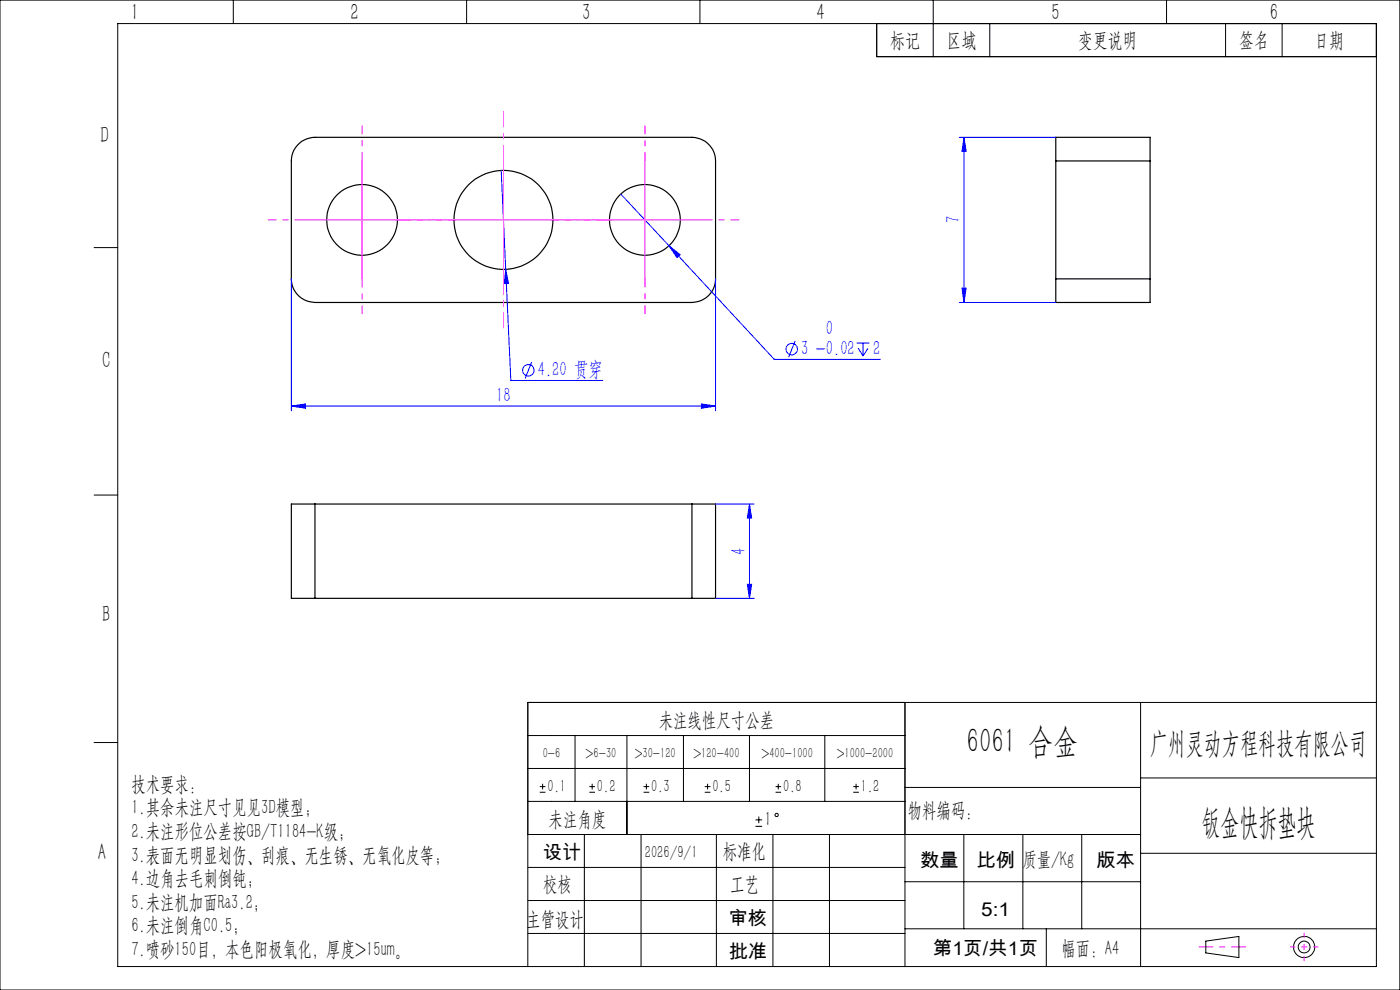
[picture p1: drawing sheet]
<svg xmlns="http://www.w3.org/2000/svg" width="297mm" height="210mm" viewBox="0 0 297 210" stroke-linecap="round" stroke-linejoin="round" font-family="sans-serif">
<g fill="none" stroke="#000" stroke-width=".25">
<path d="M63.1 30.8a5.2 5.2 0 0 1 3.7-1.7h80a5 5 0 0 1 5 5v25.1a5 5 0 0 1-5 5h-80a5 5 0 0 1-5-5v-25.1l.3-1.7zM224 34.1v-5h20v5M224 34.1h20M224 34.1v25.1M244 34.1v25.1M224 59.2v5h20v-5M224 59.2h20M66.8 106.9h-5v20h5M66.8 106.9v20M66.8 106.9h80M146.8 106.9h5v20h-5M146.8 106.9v20"/>
<path d="M66.8 126.9h80"/>
<circle cx="76.8" cy="46.6" r="7.5"/>
<circle cx="106.8" cy="46.6" r="10.5"/>
<circle cx="136.8" cy="46.6" r="7.5"/>
</g>
<g fill="none" stroke="#00f" stroke-width=".21">
<path d="M106.3 36.2l2.1 44.5h19.5M203.5 29.1h20.5M204.5 29.1v35.1M204.5 29.1l.5 3h-.9zM61.8 59.2v27.9M107.3 57.1l.6 3h-.9zM131.7 41.2l10.2 10.9M141.9 52.1l2.4 1.9-.7 .6zM141.9 52.1l22.4 24.1h22.5M151.8 59.2v27.9M112.8 76.8l-1.4 3.5M168.7 72.3l-1.4 3.5"/>
<path d="M181.7 72.8h2.8M182.1 73.9l1 1.6M183.1 72.8v2.7M184.1 73.9l-1 1.6M203.5 64.2h20.5M204.1 61.1h.9l-.5 3.1zM61.8 86.1l3-.4v.9zM61.8 86.1h90M148.8 85.7l3 .4-3 .5zM151.8 106.9h8.2M159 106.9v20M159 106.9l.5 3h-1z"/>
<path d="M151.8 126.9h8.2M158.5 123.9h1l-.5 3z"/>
<circle cx="112.1" cy="78.5" r="1.21"/>
<circle cx="168" cy="74.1" r="1.21"/>
</g>
<g fill="none" stroke="#000" stroke-width=".21">
<path d="M0 0h297v210h-297zM25 5h267v200h-267zM49.5 0v5M99 0v5M148.5 0v5M186 5v7h106M198 0v12M210 5v7M247.5 0v5M260 5v7M272 5v7M20 52.5h5"/>
<path d="M20 105h5M20 157.5h5M112 156h80M122 156v14M133 156v21M145 156v14M159 156v14M175 156v14M192 149v56M242 149v56M292 149h-180v56M112 177h130"/>
<path d="M112 163h80M112 170h80M114.5 168.1h1.2M114.5 166.9h1.2M115.1 166.3v1.2M124 177v28M125 168.1h1.2M125 166.9h1.2M125.6 166.3v1.2M136 177v28M136.5 168.1h1.2M136.5 166.9h1.2"/>
<path d="M137.1 166.3v1.2M149.5 168.1h1.2M149.5 166.9h1.2M150.1 166.3v1.2M152 177v28M160.3 175.3h1.4M160.3 173.9h1.4M161 173.2v1.4M164 177v28M164.5 168.1h1.2M164.5 166.9h1.2M165.1 166.3v1.2"/>
<path d="M176 177v28M181 168.1h1.2M181 166.9h1.2M181.6 166.3v1.2M192 167h50M204.5 177v20M217 177v20M229.5 177v20M242 165h50M112 198h80M112 191h80M112 184h80"/>
<path d="M192 197h100M192 187h50M222 197v8M242 181h50M255.8 199.6l7-1v4.5l-7-1z"/>
<circle cx="164.7" cy="172.9" r=".35"/>
<circle cx="276.7" cy="200.9" r="2.25"/>
<circle cx="276.7" cy="200.9" r="1.24"/>
</g>
<path d="M76.8 34.1v-7.5M136.8 34.1v-7.5M64.3 46.6h-7.5M76.8 59.1v7.5M89.3 46.6h7.5M124.3 46.6h-7.5M136.8 59.1v7.5M149.3 46.6h7.5" fill="none" stroke="#f0f" stroke-width=".21" stroke-dasharray="30.5 1.3 1.3 1.3" stroke-dashoffset="28.6" stroke-linecap="butt"/>
<path d="M106.8 34.1v-10.5M94.3 46.6h-10.5M106.8 59.1v10.5M119.3 46.6h10.5" fill="none" stroke="#f0f" stroke-width=".21" stroke-dasharray="30.5 1.3 1.3 1.3" stroke-dashoffset="27.1" stroke-linecap="butt"/>
<path d="M276.7 197.9v6M273.7 200.9h6" fill="none" stroke="#f0f" stroke-width=".21" stroke-dasharray="30.5 1.3 1.3 1.3" stroke-dashoffset="29.4" stroke-linecap="butt"/>
<path d="M254.3 200.9h10" fill="none" stroke="#f0f" stroke-width=".21" stroke-dasharray="30.5 1.3 1.3 1.3" stroke-dashoffset="27.4" stroke-linecap="butt"/>
<path d="M76.8 34.1v25.1M106.8 34.1v25.1M136.8 34.1v25.1M64.3 46.6h25M94.3 46.6h25M124.3 46.6h25" fill="none" stroke="#f0f" stroke-width=".21"/>
<g fill="#00f">
<path d="M141.9 52.1l1.7 2.5 .7-.6zM107.3 57.1l-.3 3h.9zM61.8 86.1l3-.4v.9zM148.8 85.7l3 .4-3 .5z"/>
<path d="M159 106.9l.5 3h-1zM158.5 123.9h1l-.5 3zM204.5 29.1l.5 3h-.9zM204.1 61.1h.9l-.5 3.1z"/>
</g>
<g font-size="7.5">
<text x="205.1" y="159.8">6061 合金</text>
<text x="254.9" y="177">钣金快拆垫块</text>
</g>
<text font-size="6.3" x="243.8" y="159.7">广州灵动方程科技有限公司</text>
<g font-size="5">
<text x="27.7" y="4.3">1</text>
<text x="74.4" y="4.3">2</text>
<text x="123.5" y="4.3">3</text>
<text x="173.2" y="4.3">4</text>
<text x="223.1" y="4.3">5</text>
<text x="269.4" y="4.3">6</text>
<text x="21.3" y="30.3">D</text>
<text x="21.7" y="78.1">C</text>
<text x="21.7" y="131.9">B</text>
<text x="20.7" y="182.5">A</text>
</g>
<g font-size="4.4">
<text x="188.9" y="9.9">标记</text>
<text x="200.9" y="9.9">区域</text>
<text x="228.7" y="9.9">变更说明</text>
<text x="262.9" y="9.9">签名</text>
<text x="278.8" y="9.9">日期</text>
<text x="139.8" y="154.2">未注线性尺寸公差</text>
<text x="27.9" y="167.8">技术要求：</text>
<text x="27.9" y="172.8">1.其余未注尺寸见见3D模型；</text>
<text x="192.6" y="173.3">物料编码：</text>
<text x="27.9" y="177.8">2.未注形位公差按GB/T1184-K级；</text>
<text x="116.4" y="175.2">未注角度</text>
<text x="162.2" y="175.2">1</text>
<text x="27.9" y="182.8">3.表面无明显划伤、刮痕、无生锈、无氧化皮等；</text>
<text x="153.3" y="181.9">标准化</text>
<text x="27.9" y="187.8">4.边角去毛刺倒钝;</text>
<text x="115.2" y="188.9">校核</text>
<text x="154.9" y="188.9">工艺</text>
<text x="27.9" y="192.8">5.未注机加面Ra3.2；</text>
<text x="27.9" y="197.8">6.未注倒角C0.5；</text>
<text x="111.7" y="196.3">主管设计</text>
<text x="27.9" y="202.8">7.喷砂150目，本色阳极氧化，厚度&gt;15um。</text>
<text x="225.2" y="202.5">幅面：A4</text>
</g>
<g font-size="4.4" fill="#00f">
<text x="203.7" y="47.4" transform="rotate(-90 203.7 47.4)">7</text>
<text x="175.2" y="71">0</text>
<text x="170" y="75.3">3 -0.02</text>
<text x="185.2" y="75.3">2</text>
<text x="114.1" y="79.8">4.20 贯穿</text>
<text x="105.3" y="85.3">18</text>
<text x="158.1" y="117.7" transform="rotate(-90 158.1 117.7)">4</text>
</g>
<g font-size="4.1">
<text x="115.2" y="182.2">设计</text>
<text x="195.3" y="183.9">数量</text>
<text x="207.2" y="183.9">比例 质量/Kg</text>
<text x="232.6" y="183.9">版本</text>
<text x="154.6" y="196.3">审核</text>
<text x="208.2" y="194.2">5:1</text>
<text x="154.6" y="203.3">批准</text>
<text x="197.9" y="202.6">第1页/共1页</text>
</g>
<g font-size="3.8">
<text x="116.1" y="168">0.1</text>
<text x="126.6" y="168">0.2</text>
<text x="138.1" y="168">0.3</text>
<text x="151.1" y="168">0.5</text>
<text x="166.1" y="168">0.8</text>
<text x="182.6" y="168">1.2</text>
<text x="136.8" y="182">2026/9/1</text>
</g>
<g font-size="3.1">
<text x="115.1" y="160.7">0-6</text>
<text x="124.2" y="160.7">&gt;6-30</text>
<text x="134.6" y="160.7">&gt;30-120</text>
<text x="147.1" y="160.7">&gt;120-400</text>
<text x="161.5" y="160.7">&gt;400-1000</text>
<text x="177.5" y="160.7">&gt;1000-2000</text>
</g>
</svg>
